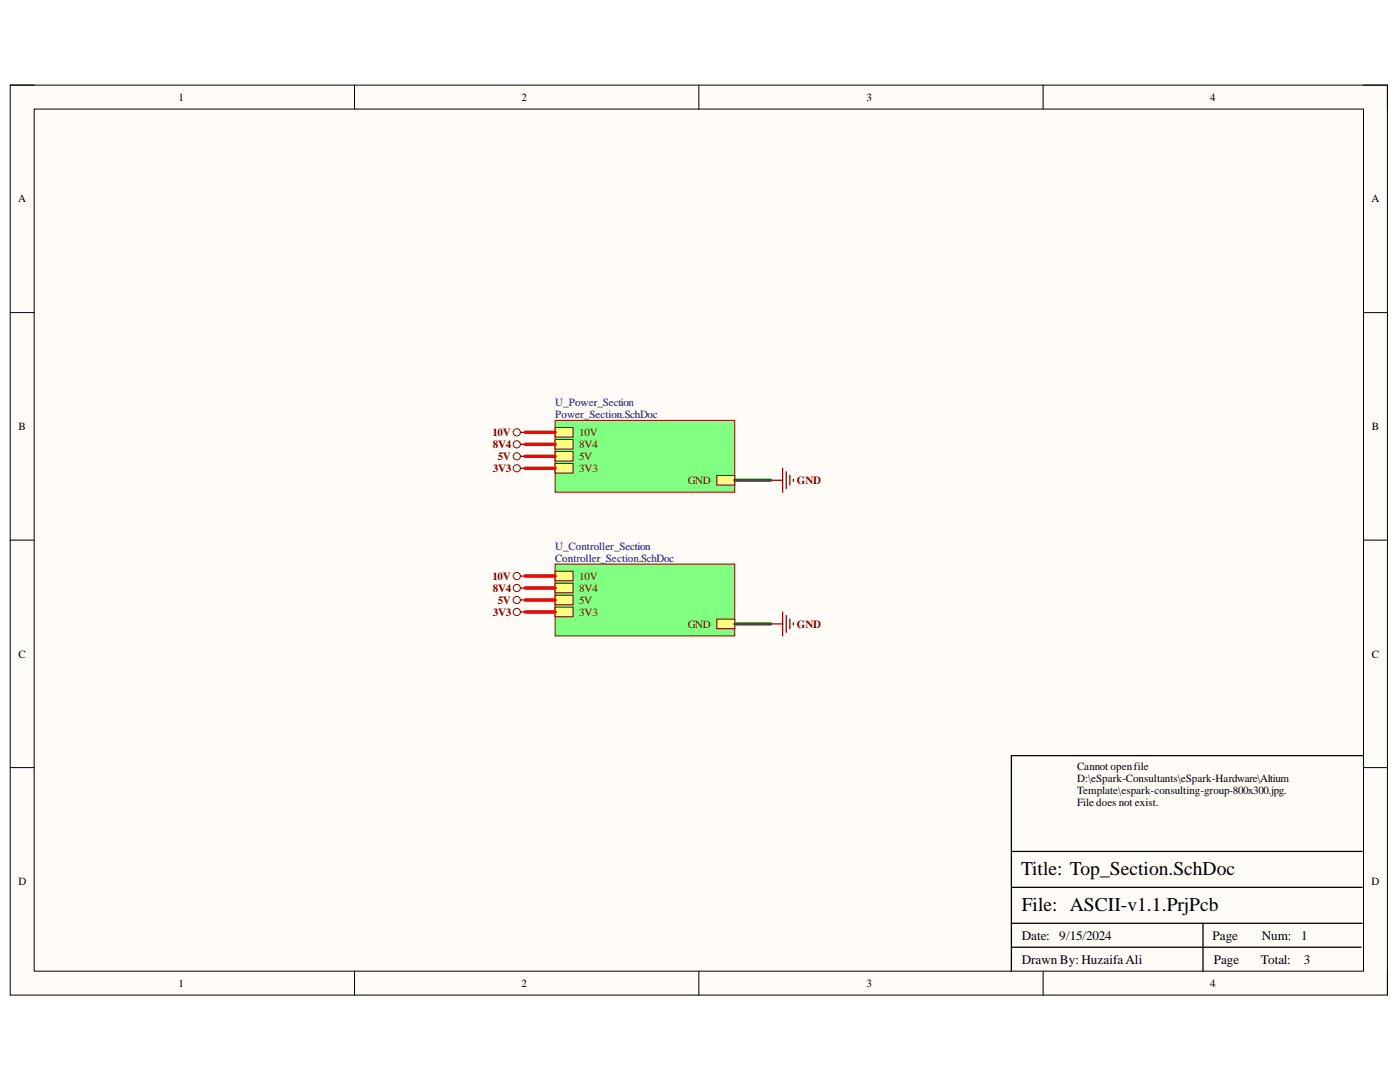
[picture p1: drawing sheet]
<svg xmlns="http://www.w3.org/2000/svg" width="279mm" height="216mm" viewBox="0 0 279 216" stroke-linecap="round" stroke-linejoin="round" font-family="sans-serif">
<path d="M2 17h274.9v181.6h-274.9z" fill-rule="evenodd" fill="#fffcf8"/>
<path d="M2 17h274.9v181.6h-274.9z" fill="none" stroke="#000" stroke-width=".2"/>
<path d="M6.8 21.8h265.3v172h-265.3z" fill-rule="evenodd" fill="#fffcf8"/>
<g fill="none" stroke="#000" stroke-width=".2">
<path d="M2 17h4.8M70.8 17v4.8M139.5 17v4.8M208.2 17v4.8M272.1 17h4.8v4.8M6.8 21.8h265.3v172h-265.3zM2 62.4h4.8M272.1 62.4h4.8M2 107.8h4.8M272.1 107.8h4.8M2 153.2h4.8M272.1 153.2h4.8"/>
<path d="M70.8 193.8v4.8M139.5 193.8v4.8M208.2 193.8v4.8M276.9 193.8v4.8"/>
</g>
<path d="M272.1 150.8h-70.3v43M201.8 177.1h70.1M201.8 169.9h70.1M201.8 189h69.8M201.8 184.2h70.1M240.1 184.2v9.6" fill="none" stroke="#000" stroke-width=".25"/>
<path d="M110.8 83.9h35.8v14.3h-35.8z" fill-rule="evenodd" fill="#80ff80"/>
<path d="M110.8 83.9h35.8v14.3h-35.8z" fill="none" stroke="#800000" stroke-width=".2"/>
<path d="M110.8 87.7h3.6v1.9h-3.6z" fill-rule="evenodd" fill="#ffff80"/>
<path d="M110.8 87.7h3.6v1.9h-3.6z" fill="none" stroke="#800000" stroke-width=".2"/>
<path d="M143 94.9h3.6v1.9h-3.6z" fill-rule="evenodd" fill="#ffff80"/>
<path d="M143 94.9h3.6v1.9h-3.6z" fill="none" stroke="#800000" stroke-width=".2"/>
<path d="M110.8 85.3h3.6v1.9h-3.6z" fill-rule="evenodd" fill="#ffff80"/>
<path d="M110.8 85.3h3.6v1.9h-3.6z" fill="none" stroke="#800000" stroke-width=".2"/>
<path d="M110.8 90.1h3.6v1.9h-3.6z" fill-rule="evenodd" fill="#ffff80"/>
<path d="M110.8 90.1h3.6v1.9h-3.6z" fill="none" stroke="#800000" stroke-width=".2"/>
<path d="M110.8 92.5h3.6v1.9h-3.6z" fill-rule="evenodd" fill="#ffff80"/>
<path d="M110.8 92.5h3.6v1.9h-3.6z" fill="none" stroke="#800000" stroke-width=".2"/>
<path d="M110.8 112.5h35.8v14.4h-35.8z" fill-rule="evenodd" fill="#80ff80"/>
<path d="M110.8 112.5h35.8v14.4h-35.8z" fill="none" stroke="#800000" stroke-width=".2"/>
<path d="M110.8 116.4h3.6v1.9h-3.6z" fill-rule="evenodd" fill="#ffff80"/>
<path d="M110.8 116.4h3.6v1.9h-3.6z" fill="none" stroke="#800000" stroke-width=".2"/>
<path d="M143 123.5h3.6v2h-3.6z" fill-rule="evenodd" fill="#ffff80"/>
<path d="M143 123.5h3.6v2h-3.6z" fill="none" stroke="#800000" stroke-width=".2"/>
<path d="M110.8 114h3.6v1.9h-3.6z" fill-rule="evenodd" fill="#ffff80"/>
<path d="M110.8 114h3.6v1.9h-3.6z" fill="none" stroke="#800000" stroke-width=".2"/>
<path d="M110.8 118.8h3.6v1.9h-3.6z" fill-rule="evenodd" fill="#ffff80"/>
<path d="M110.8 118.8h3.6v1.9h-3.6z" fill="none" stroke="#800000" stroke-width=".2"/>
<path d="M110.8 121.2h3.6v1.9h-3.6z" fill-rule="evenodd" fill="#ffff80"/>
<g fill="none" stroke="#800000" stroke-width=".2">
<path d="M110.8 121.2h3.6v1.9h-3.6z"/>
<circle cx="103.1" cy="93.4" r=".72"/>
<circle cx="103.1" cy="91" r=".72"/>
<circle cx="103.1" cy="86.3" r=".72"/>
<circle cx="103.1" cy="88.7" r=".72"/>
<circle cx="103.1" cy="114.9" r=".72"/>
<circle cx="103.1" cy="117.3" r=".72"/>
<circle cx="103.1" cy="119.7" r=".72"/>
<circle cx="103.1" cy="122.1" r=".72"/>
</g>
<g fill="none" stroke="#800000" stroke-width=".25">
<path d="M103.9 88.7h.9M103.9 86.3h.9M103.9 91h.9M103.9 93.4h.9M153.8 95.8h2.4M156.2 93.4v4.8M156.9 94.2v3.3M157.6 94.9v1.9M158.3 95.6v.5M103.9 117.3h.9M103.9 114.9h.9M103.9 119.7h.9"/>
<path d="M103.9 122.1h.9M153.8 124.5h2.4M156.2 122.1v4.8M156.9 122.8v3.4M157.6 123.5v2M158.3 124.3v.4"/>
</g>
<path d="M104.8 88.7h6M104.8 86.3h6M104.8 91h6M104.8 93.4h6M104.8 117.3h6M104.8 114.9h6M104.8 119.7h6M104.8 122.1h6" fill="none" stroke="#f00" stroke-width=".68"/>
<path d="M146.6 95.8h7.2M146.6 124.5h7.2" fill="none" stroke="#38761d" stroke-width=".68"/>
<g font-size="3.9">
<text x="203.8" y="174.6">Title: Top_Section.SchDoc</text>
<text x="204" y="181.7">File: ASCII-v1.1.PrjPcb</text>
</g>
<g font-size="2.6">
<text x="204" y="187.5">Date:</text>
<text x="211.4" y="187.5">9/15/2024</text>
<text x="242" y="187.5">Page</text>
<text x="251.8" y="187.5">Num:</text>
<text x="259.7" y="187.5">1</text>
<text x="204" y="192.3">Drawn By: HuzaifaAli</text>
<text x="242.3" y="192.3">Page</text>
<text x="251.7" y="192.3">Total:</text>
<text x="260.2" y="192.3">3</text>
</g>
<g font-size="2.2">
<text x="35.6" y="20.1">1</text>
<text x="104.1" y="20.1">2</text>
<text x="172.9" y="20.1">3</text>
<text x="241.5" y="20.1">4</text>
<text x="3.6" y="40.4">A</text>
<text x="273.7" y="40.4">A</text>
<text x="3.7" y="85.8">B</text>
<text x="273.8" y="85.8">B</text>
<text x="3.7" y="131.3">C</text>
<text x="273.8" y="131.3">C</text>
<text x="215" y="153.7">Cannot openfile</text>
<text x="215" y="156">D:\eSpark-Consultants\eSpark-Hardware\Altium</text>
<text x="215" y="158.5">Template\espark-consulting-group-800x300.jpg.</text>
<text x="215" y="160.9">File does not exist.</text>
<text x="3.7" y="176.7">D</text>
<text x="273.7" y="176.7">D</text>
<text x="35.6" y="197">1</text>
<text x="104.1" y="197">2</text>
<text x="172.9" y="197">3</text>
<text x="241.5" y="197">4</text>
</g>
<g font-size="2.2" fill="#000080">
<text x="110.8" y="81.1">U_Power_Section</text>
<text x="110.8" y="83.4">Power_Section.SchDoc</text>
<text x="110.8" y="109.7">U_Controller_Section</text>
<text x="110.8" y="112.1">Controller_Section.SchDoc</text>
</g>
<g font-size="2.2" fill="#800000">
<text x="98.3" y="87.1">10V</text>
<text x="98.3" y="89.4">8V4</text>
<text x="115.6" y="89.4">8V4</text>
<text x="115.6" y="87.1">10V</text>
<text x="98.3" y="94.2">3V3</text>
<text x="99.4" y="91.8">5V</text>
<text x="115.6" y="91.8">5V</text>
<text x="115.6" y="94.2">3V3</text>
<text x="137.2" y="96.6">GND</text>
<text x="159.1" y="96.6">GND</text>
<text x="98.3" y="115.7">10V</text>
<text x="98.3" y="118.1">8V4</text>
<text x="115.6" y="118.1">8V4</text>
<text x="115.6" y="115.7">10V</text>
<text x="98.3" y="122.9">3V3</text>
<text x="99.4" y="120.5">5V</text>
<text x="115.6" y="120.5">5V</text>
<text x="115.6" y="122.9">3V3</text>
<text x="137.2" y="125.3">GND</text>
<text x="159.1" y="125.3">GND</text>
</g>
</svg>
